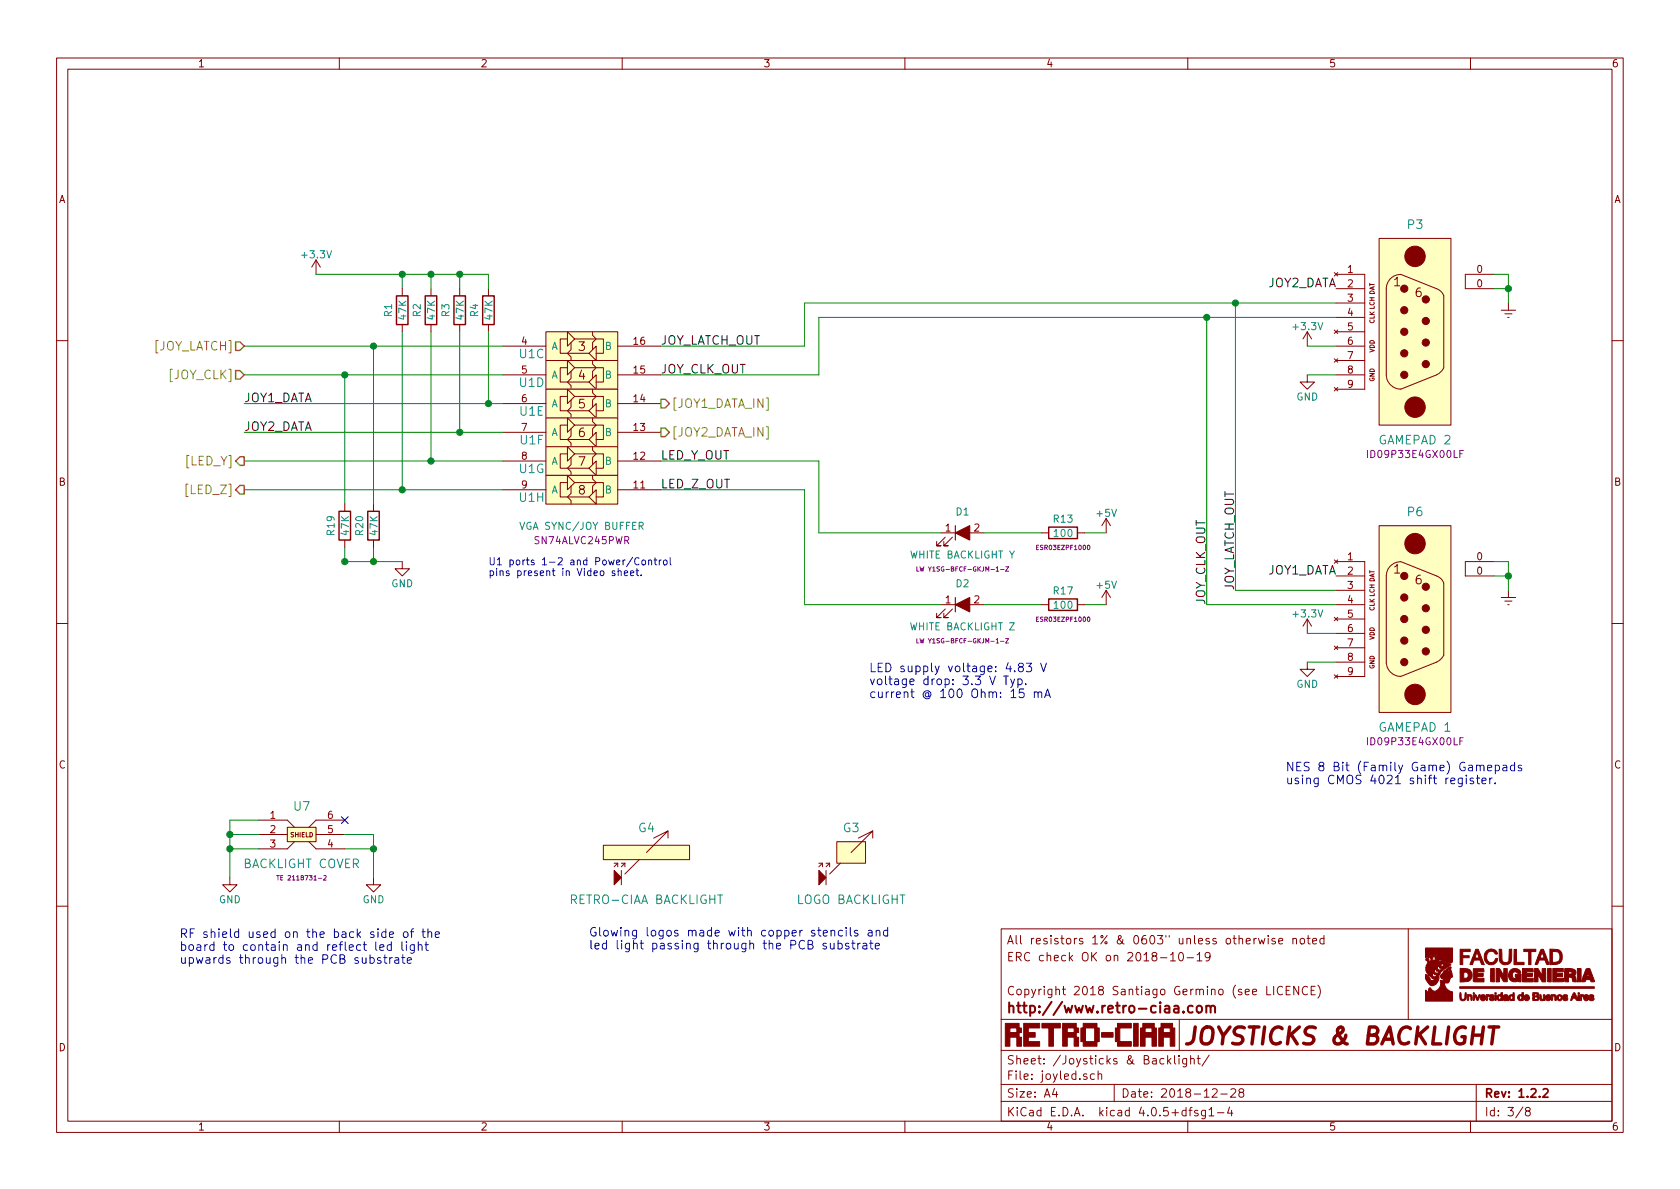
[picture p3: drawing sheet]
EESchema Schematic File Version 2
LIBS:power
LIBS:device
LIBS:transistors
LIBS:conn
LIBS:linear
LIBS:regul
LIBS:74xx
LIBS:cmos4000
LIBS:adc-dac
LIBS:memory
LIBS:xilinx
LIBS:microcontrollers
LIBS:dsp
LIBS:microchip
LIBS:analog_switches
LIBS:motorola
LIBS:texas
LIBS:intel
LIBS:audio
LIBS:interface
LIBS:digital-audio
LIBS:philips
LIBS:display
LIBS:cypress
LIBS:siliconi
LIBS:opto
LIBS:atmel
LIBS:contrib
LIBS:valves
LIBS:retro-ciaa
LIBS:retro-ciaa-cache
EELAYER 25 0
EELAYER END
$Descr A4 11693 8268
encoding utf-8
Sheet 3 8
Title "JOYSTICKS & BACKLIGHT"
Date "2018-12-28"
Rev "1.2.2"
Comp "http://www.retro-ciaa.com"
Comment1 "All resistors 1% & 0603\" unless otherwise noted"
Comment2 "ERC check OK on 2018-10-19"
Comment3 ""
Comment4 "Copyright 2018 Santiago Germino (see LICENCE)"
$EndDescr
Text Label 4600 2400 0    60   ~ 0
JOY_LATCH_OUT
Text Label 4600 2600 0    60   ~ 0
JOY_CLK_OUT
Text Label 4600 3200 0    60   ~ 0
LED_Y_OUT
$Comp
L LED_ALT D1
U 1 1
P 6700 3700
F 0 "D1" H 6700 3850 50  0000 C CNN
F 1 "WHITE BACKLIGHT Y" H 6700 3550 50  0000 C CNN
F 2 "Salmon:LED_LW_Y1SG" H 6700 3700 50  0001 C CNN
F 3 "LW Y1SG-BFCF-GKJM-1-Z" H 6700 3450 31  0000 C CNN
	1    6700 3700
	1    0    0    -1  
$EndComp
$Comp
L GND #PWR019
U 1 1
P 2800 3900
F 0 "#PWR019" H 2800 3650 50  0001 C CNN
F 1 "GND" H 2800 3750 50  0000 C CNN
F 2 "" H 2800 3900 50  0000 C CNN
F 3 "" H 2800 3900 50  0000 C CNN
	1    2800 3900
	1    0    0    -1  
$EndComp
$Comp
L +3.3V #PWR020
U 1 1
P 2200 1900
F 0 "#PWR020" H 2200 1750 50  0001 C CNN
F 1 "+3.3V" H 2200 2040 50  0000 C CNN
F 2 "" H 2200 1900 50  0000 C CNN
F 3 "" H 2200 1900 50  0000 C CNN
	1    2200 1900
	1    0    0    -1  
$EndComp
Wire Wire Line
	2600 3900 2600 3800
Connection ~ 2600 3900
Wire Wire Line
	2400 3800 2400 3900
Wire Wire Line
	2400 3900 2800 3900
Connection ~ 2400 3900
Wire Wire Line
	2200 1900 3400 1900
Wire Wire Line
	3200 2000 3200 1900
Connection ~ 3200 1900
Wire Wire Line
	6850 3700 7250 3700
Wire Wire Line
	7550 3700 7700 3700
Wire Wire Line
	5700 3200 5700 3700
Wire Wire Line
	3000 2000 3000 1900
Wire Wire Line
	3000 2300 3000 3200
Connection ~ 3000 1900
Connection ~ 2800 1900
Wire Wire Line
	2800 2000 2800 1900
Wire Wire Line
	2800 2300 2800 3400
Wire Wire Line
	4600 3200 5700 3200
Wire Wire Line
	7550 4200 7700 4200
Wire Wire Line
	6850 4200 7250 4200
$Comp
L LED_ALT D2
U 1 1
P 6700 4200
F 0 "D2" H 6700 4350 50  0000 C CNN
F 1 "WHITE BACKLIGHT Z" H 6700 4050 50  0000 C CNN
F 2 "Salmon:LED_LW_Y1SG" H 6700 4200 50  0001 C CNN
F 3 "LW Y1SG-BFCF-GKJM-1-Z" H 6700 3950 31  0000 C CNN
	1    6700 4200
	1    0    0    -1  
$EndComp
Text Label 4600 3400 0    60   ~ 0
LED_Z_OUT
$Comp
L +5V #PWR021
U 1 1
P 7700 3700
F 0 "#PWR021" H 7700 3550 50  0001 C CNN
F 1 "+5V" H 7700 3840 50  0000 C CNN
F 2 "" H 7700 3700 50  0000 C CNN
F 3 "" H 7700 3700 50  0000 C CNN
	1    7700 3700
	1    0    0    -1  
$EndComp
$Comp
L +5V #PWR022
U 1 1
P 7700 4200
F 0 "#PWR022" H 7700 4050 50  0001 C CNN
F 1 "+5V" H 7700 4340 50  0000 C CNN
F 2 "" H 7700 4200 50  0000 C CNN
F 3 "" H 7700 4200 50  0000 C CNN
	1    7700 4200
	1    0    0    -1  
$EndComp
$Comp
L R R17
U 1 1
P 7400 4200
F 0 "R17" V 7300 4200 50  0000 C CNN
F 1 "100" V 7400 4200 50  0000 C CNN
F 2 "Resistors_SMD:R_0603" V 7330 4200 31  0001 C CNN
F 3 "ESR03EZPF1000" V 7500 4200 31  0000 C CNN
	1    7400 4200
	0    1    1    0   
$EndComp
$Comp
L R R13
U 1 1
P 7400 3700
F 0 "R13" V 7300 3700 50  0000 C CNN
F 1 "100" V 7400 3700 50  0000 C CNN
F 2 "Resistors_SMD:R_0603" V 7330 3700 31  0001 C CNN
F 3 "ESR03EZPF1000" V 7500 3700 31  0000 C CNN
	1    7400 3700
	0    1    1    0   
$EndComp
$Comp
L R R3
U 1 1
P 3200 2150
F 0 "R3" V 3100 2150 50  0000 C CNN
F 1 "47K" V 3200 2150 50  0000 C CNN
F 2 "Resistors_SMD:R_0603" V 3130 2150 50  0001 C CNN
F 3 "AC0603FR-0747KL" V 3300 2150 31  0001 C CNN
	1    3200 2150
	1    0    0    -1  
$EndComp
$Comp
L R R2
U 1 1
P 3000 2150
F 0 "R2" V 2900 2150 50  0000 C CNN
F 1 "47K" V 3000 2150 50  0000 C CNN
F 2 "Resistors_SMD:R_0603" V 2930 2150 50  0001 C CNN
F 3 "AC0603FR-0747KL" V 3100 2150 31  0001 C CNN
	1    3000 2150
	1    0    0    -1  
$EndComp
$Comp
L R R1
U 1 1
P 2800 2150
F 0 "R1" V 2700 2150 50  0000 C CNN
F 1 "47K" V 2800 2150 50  0000 C CNN
F 2 "Resistors_SMD:R_0603" V 2730 2150 50  0001 C CNN
F 3 "AC0603FR-0747KL" V 2900 2150 31  0001 C CNN
	1    2800 2150
	1    0    0    -1  
$EndComp
$Comp
L R R19
U 1 1
P 2400 3650
F 0 "R19" V 2300 3650 50  0000 C CNN
F 1 "47K" V 2400 3650 50  0000 C CNN
F 2 "Resistors_SMD:R_0603" V 2330 3650 50  0001 C CNN
F 3 "AC0603FR-0747KL" V 2500 3650 31  0001 C CNN
	1    2400 3650
	1    0    0    -1  
$EndComp
$Comp
L R R20
U 1 1
P 2600 3650
F 0 "R20" V 2500 3650 50  0000 C CNN
F 1 "47K" V 2600 3650 50  0000 C CNN
F 2 "Resistors_SMD:R_0603" V 2530 3650 50  0001 C CNN
F 3 "AC0603FR-0747KL" V 2700 3650 31  0001 C CNN
	1    2600 3650
	1    0    0    -1  
$EndComp
Wire Wire Line
	3200 2300 3200 3000
$Comp
L R R4
U 1 1
P 3400 2150
F 0 "R4" V 3300 2150 50  0000 C CNN
F 1 "47K" V 3400 2150 50  0000 C CNN
F 2 "Resistors_SMD:R_0603" V 3330 2150 50  0001 C CNN
F 3 "AC0603FR-0747KL" V 3500 2150 31  0001 C CNN
	1    3400 2150
	1    0    0    -1  
$EndComp
Wire Wire Line
	3400 1900 3400 2000
Wire Wire Line
	3400 2300 3400 2800
$Comp
L TE_SHIELD_2118731-2 U7
U 1 1
P 2100 5800
F 0 "U7" H 2100 6000 60  0000 C CNN
F 1 "BACKLIGHT COVER" H 2100 5600 60  0000 C CNN
F 2 "Salmon:TE_SHIELD_2118731-2" H 2100 5800 60  0001 C CNN
F 3 "TE 2118731-2" H 2100 5500 31  0000 C CNN
	1    2100 5800
	1    0    0    -1  
$EndComp
Wire Wire Line
	4600 3400 5600 3400
Wire Wire Line
	5600 3400 5600 4200
Wire Wire Line
	5600 4200 6550 4200
NoConn ~ 2400 5700
$Comp
L INVADER_LOGO_BACK G3
U 1 1
P 5925 5925
F 0 "G3" H 5925 6100 60  0000 C CNN
F 1 "LOGO BACKLIGHT" H 5925 5600 60  0000 C CNN
F 2 "Salmon:TREX_LOGO_BACK" H 5925 5925 60  0001 C CNN
F 3 "" H 5925 5925 60  0001 C CNN
	1    5925 5925
	1    0    0    -1  
$EndComp
$Comp
L RETROCIAA_LOGO_BACK G4
U 1 1
P 4500 5925
F 0 "G4" H 4500 6100 60  0000 C CNN
F 1 "RETRO-CIAA BACKLIGHT" H 4500 5600 60  0000 C CNN
F 2 "Salmon:RETROCIAA_LOGO_BACK" H 4500 5925 60  0001 C CNN
F 3 "" H 4500 5925 60  0001 C CNN
	1    4500 5925
	1    0    0    -1  
$EndComp
$Comp
L SN74ALVC245_MP U?
U 3 1
P 4050 2400
AR Path="/5BCCB2EC/5BD0C067" Ref="U?"  Part="3" 
AR Path="/5BD0C067" Ref="U?"  Part="3" 
AR Path="/5BD08AB9/5BD0C067" Ref="U1"  Part="3" 
F 0 "U1" H 3700 2350 60  0000 C CNN
F 1 "VGA SYNC/JOY BUFFER" H 4050 2650 60  0001 C CNN
F 2 "" H 4050 2450 60  0001 C CNN
F 3 "" H 4050 2450 60  0001 C CNN
	3    4050 2400
	1    0    0    -1  
$EndComp
$Comp
L SN74ALVC245_MP U?
U 4 1
P 4050 2600
AR Path="/5BCCB2EC/5BD0C06E" Ref="U?"  Part="4" 
AR Path="/5BD0C06E" Ref="U?"  Part="4" 
AR Path="/5BD08AB9/5BD0C06E" Ref="U1"  Part="4" 
F 0 "U1" H 3700 2550 60  0000 C CNN
F 1 "VGA SYNC/JOY BUFFER" H 4050 2850 60  0001 C CNN
F 2 "" H 4050 2650 60  0001 C CNN
F 3 "" H 4050 2650 60  0001 C CNN
	4    4050 2600
	1    0    0    -1  
$EndComp
$Comp
L SN74ALVC245_MP U?
U 5 1
P 4050 2800
AR Path="/5BCCB2EC/5BD0C075" Ref="U?"  Part="5" 
AR Path="/5BD0C075" Ref="U?"  Part="5" 
AR Path="/5BD08AB9/5BD0C075" Ref="U1"  Part="5" 
F 0 "U1" H 3700 2750 60  0000 C CNN
F 1 "VGA SYNC/JOY BUFFER" H 4050 3050 60  0001 C CNN
F 2 "" H 4050 2850 60  0001 C CNN
F 3 "" H 4050 2850 60  0001 C CNN
	5    4050 2800
	1    0    0    -1  
$EndComp
$Comp
L SN74ALVC245_MP U?
U 6 1
P 4050 3000
AR Path="/5BCCB2EC/5BD0C07C" Ref="U?"  Part="6" 
AR Path="/5BD0C07C" Ref="U?"  Part="6" 
AR Path="/5BD08AB9/5BD0C07C" Ref="U1"  Part="6" 
F 0 "U1" H 3700 2950 60  0000 C CNN
F 1 "VGA SYNC/JOY BUFFER" H 4050 3250 60  0001 C CNN
F 2 "" H 4050 3050 60  0001 C CNN
F 3 "" H 4050 3050 60  0001 C CNN
	6    4050 3000
	1    0    0    -1  
$EndComp
$Comp
L SN74ALVC245_MP U?
U 7 1
P 4050 3200
AR Path="/5BCCB2EC/5BD0C083" Ref="U?"  Part="7" 
AR Path="/5BD0C083" Ref="U?"  Part="7" 
AR Path="/5BD08AB9/5BD0C083" Ref="U1"  Part="7" 
F 0 "U1" H 3700 3150 60  0000 C CNN
F 1 "VGA SYNC/JOY BUFFER" H 4050 3450 60  0001 C CNN
F 2 "" H 4050 3250 60  0001 C CNN
F 3 "" H 4050 3250 60  0001 C CNN
	7    4050 3200
	1    0    0    -1  
$EndComp
$Comp
L SN74ALVC245_MP U?
U 8 1
P 4050 3400
AR Path="/5BCCB2EC/5BD0C08A" Ref="U?"  Part="8" 
AR Path="/5BD0C08A" Ref="U?"  Part="8" 
AR Path="/5BD08AB9/5BD0C08A" Ref="U1"  Part="8" 
F 0 "U1" H 3700 3350 60  0000 C CNN
F 1 "VGA SYNC/JOY BUFFER" H 4050 3150 50  0000 C CNN
F 2 "" H 4050 3450 60  0001 C CNN
F 3 "SN74ALVC245PWR" H 4050 3050 50  0000 C CNN
	8    4050 3400
	1    0    0    -1  
$EndComp
Wire Wire Line
	2400 3500 2400 2600
Wire Wire Line
	2600 3500 2600 2400
Wire Wire Line
	1700 2400 3500 2400
Wire Wire Line
	1700 2600 3500 2600
Wire Wire Line
	1700 2800 3500 2800
Connection ~ 3400 2800
Wire Wire Line
	1700 3000 3500 3000
Wire Wire Line
	1700 3200 3500 3200
Wire Wire Line
	1700 3400 3500 3400
Connection ~ 3200 3000
Connection ~ 3000 3200
Connection ~ 2800 3400
Connection ~ 2600 2400
Connection ~ 2400 2600
Text Notes 3400 4000 0    50   ~ 0
U1 ports 1-2 and Power/Control\npins present in Video sheet.
$Comp
L DB9S_NES8 P3
U 1 1
P 9800 2400
F 0 "P3" H 9850 3250 60  0000 C CNN
F 1 "GAMEPAD 2" H 9850 1750 60  0000 C CNN
F 2 "Connectors_DSub:DSUB-9_Male_Horizontal_Pitch2.77x2.84mm_EdgePinOffset7.70mm_Housed_MountingHolesOffset9.12mm" H 9800 2175 60  0001 C CNN
F 3 "ID09P33E4GX00LF" H 9850 1650 50  0000 C CNN
	1    9800 2400
	1    0    0    -1  
$EndComp
$Comp
L DB9S_NES8 P6
U 1 1
P 9800 4400
F 0 "P6" H 9850 5250 60  0000 C CNN
F 1 "GAMEPAD 1" H 9850 3750 60  0000 C CNN
F 2 "Connectors_DSub:DSUB-9_Male_Horizontal_Pitch2.77x2.84mm_EdgePinOffset7.70mm_Housed_MountingHolesOffset9.12mm" H 9800 4175 60  0001 C CNN
F 3 "ID09P33E4GX00LF" H 9850 3650 50  0000 C CNN
	1    9800 4400
	1    0    0    -1  
$EndComp
Text Label 9300 2000 2    60   ~ 0
JOY2_DATA
Text Label 9300 4000 2    60   ~ 0
JOY1_DATA
Text Label 8600 4100 1    60   ~ 0
JOY_LATCH_OUT
Text Label 8400 4200 1    60   ~ 0
JOY_CLK_OUT
Text Notes 8950 5450 0    60   ~ 0
NES 8 Bit (Family Game) Gamepads\nusing CMOS 4021 shift register.
$Comp
L Earth #PWR023
U 1 1
P 10500 4100
F 0 "#PWR023" H 10500 3850 50  0001 C CNN
F 1 "Earth" H 10500 3950 50  0001 C CNN
F 2 "" H 10500 4100 50  0000 C CNN
F 3 "" H 10500 4100 50  0000 C CNN
	1    10500 4100
	1    0    0    -1  
$EndComp
$Comp
L Earth #PWR024
U 1 1
P 10500 2100
F 0 "#PWR024" H 10500 1850 50  0001 C CNN
F 1 "Earth" H 10500 1950 50  0001 C CNN
F 2 "" H 10500 2100 50  0000 C CNN
F 3 "" H 10500 2100 50  0000 C CNN
	1    10500 2100
	1    0    0    -1  
$EndComp
Wire Wire Line
	10400 4000 10500 4000
Wire Wire Line
	10400 3900 10500 3900
Wire Wire Line
	10500 3900 10500 4100
Connection ~ 10500 4000
Wire Wire Line
	9300 4200 8400 4200
Wire Wire Line
	8400 4200 8400 2200
Wire Wire Line
	5700 2200 9300 2200
Wire Wire Line
	9300 4100 8600 4100
Wire Wire Line
	8600 4100 8600 2100
Wire Wire Line
	5600 2100 9300 2100
Wire Wire Line
	10400 2000 10500 2000
Wire Wire Line
	10500 1900 10500 2100
Connection ~ 10500 2000
Wire Wire Line
	10500 1900 10400 1900
Text Notes 6050 4850 0    60   ~ 0
LED supply voltage: 4.83 V\nvoltage drop: 3.3 V Typ.\ncurrent @ 100 Ohm: 15 mA
Text HLabel 1700 2400 0    60   Input ~ 0
[JOY_LATCH]
Text HLabel 1700 2600 0    60   Input ~ 0
[JOY_CLK]
Text HLabel 4600 2800 2    60   Output ~ 0
[JOY1_DATA_IN]
Text HLabel 1700 3200 0    60   Output ~ 0
[LED_Y]
Text HLabel 1700 3400 0    60   Output ~ 0
[LED_Z]
$Comp
L GND #PWR025
U 1 1
P 1600 6100
F 0 "#PWR025" H 1600 5850 50  0001 C CNN
F 1 "GND" H 1600 5950 50  0000 C CNN
F 2 "" H 1600 6100 50  0000 C CNN
F 3 "" H 1600 6100 50  0000 C CNN
	1    1600 6100
	1    0    0    -1  
$EndComp
$Comp
L GND #PWR026
U 1 1
P 2600 6100
F 0 "#PWR026" H 2600 5850 50  0001 C CNN
F 1 "GND" H 2600 5950 50  0000 C CNN
F 2 "" H 2600 6100 50  0000 C CNN
F 3 "" H 2600 6100 50  0000 C CNN
	1    2600 6100
	1    0    0    -1  
$EndComp
Wire Wire Line
	1800 5700 1600 5700
Wire Wire Line
	1600 5700 1600 6100
Wire Wire Line
	1800 5800 1600 5800
Connection ~ 1600 5800
Wire Wire Line
	1800 5900 1600 5900
Connection ~ 1600 5900
Wire Wire Line
	2400 5800 2600 5800
Wire Wire Line
	2600 5800 2600 6100
Wire Wire Line
	2400 5900 2600 5900
Connection ~ 2600 5900
Text Label 1700 3000 0    60   ~ 0
JOY2_DATA
Text Label 1700 2800 0    60   ~ 0
JOY1_DATA
Text HLabel 4600 3000 2    60   Output ~ 0
[JOY2_DATA_IN]
Text Notes 1250 6700 0    60   ~ 0
RF shield used on the back side of the\nboard to contain and reflect led light \nupwards through the PCB substrate
Text Notes 4100 6600 0    60   ~ 0
Glowing logos made with copper stencils and\nled light passing through the PCB substrate
Wire Wire Line
	4600 2600 5700 2600
Wire Wire Line
	5700 2600 5700 2200
Connection ~ 8400 2200
Wire Wire Line
	4600 2400 5600 2400
Wire Wire Line
	5600 2400 5600 2100
Connection ~ 8600 2100
Wire Wire Line
	5700 3700 6550 3700
$Comp
L GND #PWR027
U 1 1
P 9100 4600
F 0 "#PWR027" H 9100 4350 50  0001 C CNN
F 1 "GND" H 9100 4450 50  0000 C CNN
F 2 "" H 9100 4600 50  0000 C CNN
F 3 "" H 9100 4600 50  0000 C CNN
	1    9100 4600
	1    0    0    -1  
$EndComp
$Comp
L GND #PWR028
U 1 1
P 9100 2600
F 0 "#PWR028" H 9100 2350 50  0001 C CNN
F 1 "GND" H 9100 2450 50  0000 C CNN
F 2 "" H 9100 2600 50  0000 C CNN
F 3 "" H 9100 2600 50  0000 C CNN
	1    9100 2600
	1    0    0    -1  
$EndComp
$Comp
L +3.3V #PWR029
U 1 1
P 9100 2400
F 0 "#PWR029" H 9100 2250 50  0001 C CNN
F 1 "+3.3V" H 9100 2540 50  0000 C CNN
F 2 "" H 9100 2400 50  0000 C CNN
F 3 "" H 9100 2400 50  0000 C CNN
	1    9100 2400
	1    0    0    -1  
$EndComp
$Comp
L +3.3V #PWR030
U 1 1
P 9100 4400
F 0 "#PWR030" H 9100 4250 50  0001 C CNN
F 1 "+3.3V" H 9100 4540 50  0000 C CNN
F 2 "" H 9100 4400 50  0000 C CNN
F 3 "" H 9100 4400 50  0000 C CNN
	1    9100 4400
	1    0    0    -1  
$EndComp
Wire Wire Line
	9100 2400 9300 2400
Wire Wire Line
	9300 2600 9100 2600
Wire Wire Line
	9100 4400 9300 4400
Wire Wire Line
	9300 4600 9100 4600
$EndSCHEMATC
